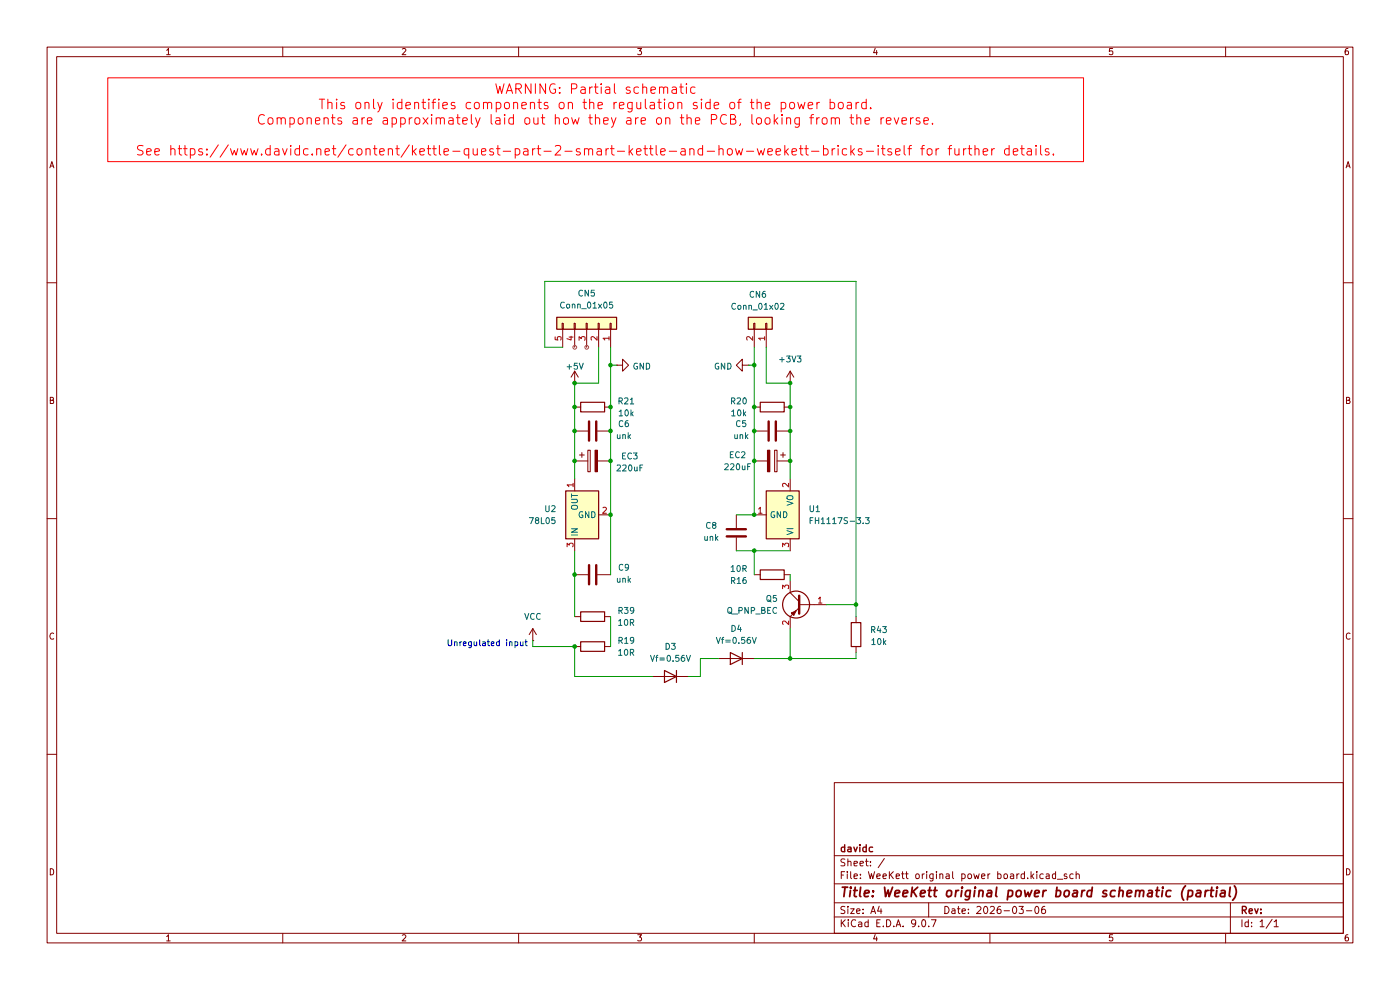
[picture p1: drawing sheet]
(kicad_sch
 (version 20250114)
 (generator "eeschema")
 (generator_version "9.0")
 (paper "A4")
 (title_block
  (title "WeeKett original power board schematic (partial)")
  (date "2026-03-06")
  (company "davidc"))
 (lib_symbols
  (symbol "Connector_Generic:Conn_01x02"
   (pin_names
    (offset 1.016) (hide yes)) (exclude_from_sim no) (in_bom yes) (on_board yes)
   (property "Reference" "J" (at 0 2.54 0) (effects (font (size 1.27 1.27))))
   (property "Value" "Conn_01x02" (at 0 -5.08 0) (effects (font (size 1.27 1.27))))
   (property "Footprint" "" (at 0 0 0) (effects (font (size 1.27 1.27)) (hide yes)))
   (property "Datasheet" "~" (at 0 0 0) (effects (font (size 1.27 1.27)) (hide yes)))
   (property "Description" "Generic connector, single row, 01x02, script generated (kicad-library-utils/schlib/autogen/connector/)" (at 0 0 0) (effects (font (size 1.27 1.27)) (hide yes)))
   (symbol "Conn_01x02_1_1"
    (rectangle (start -1.27 1.27) (end 1.27 -3.81) (stroke (width 0.254) (type default)) (fill (type background)))
    (rectangle (start -1.27 0.127) (end 0 -0.127) (stroke (width 0.1524) (type default)) (fill (type none)))
    (rectangle (start -1.27 -2.413) (end 0 -2.667) (stroke (width 0.1524) (type default)) (fill (type none)))
    (pin passive line (at -5.08 0 0) (length 3.81) (name "Pin_1" (effects (font (size 1.27 1.27)))) (number "1" (effects (font (size 1.27 1.27)))))
    (pin passive line (at -5.08 -2.54 0) (length 3.81) (name "Pin_2" (effects (font (size 1.27 1.27)))) (number "2" (effects (font (size 1.27 1.27))))))
   (embedded_fonts no))
  (symbol "Connector_Generic:Conn_01x05"
   (pin_names
    (offset 1.016) (hide yes)) (exclude_from_sim no) (in_bom yes) (on_board yes)
   (property "Reference" "J" (at 0 7.62 0) (effects (font (size 1.27 1.27))))
   (property "Value" "Conn_01x05" (at 0 -7.62 0) (effects (font (size 1.27 1.27))))
   (property "Footprint" "" (at 0 0 0) (effects (font (size 1.27 1.27)) (hide yes)))
   (property "Datasheet" "~" (at 0 0 0) (effects (font (size 1.27 1.27)) (hide yes)))
   (property "Description" "Generic connector, single row, 01x05, script generated (kicad-library-utils/schlib/autogen/connector/)" (at 0 0 0) (effects (font (size 1.27 1.27)) (hide yes)))
   (symbol "Conn_01x05_1_1"
    (rectangle (start -1.27 6.35) (end 1.27 -6.35) (stroke (width 0.254) (type default)) (fill (type background)))
    (rectangle (start -1.27 5.207) (end 0 4.953) (stroke (width 0.1524) (type default)) (fill (type none)))
    (rectangle (start -1.27 2.667) (end 0 2.413) (stroke (width 0.1524) (type default)) (fill (type none)))
    (rectangle (start -1.27 0.127) (end 0 -0.127) (stroke (width 0.1524) (type default)) (fill (type none)))
    (rectangle (start -1.27 -2.413) (end 0 -2.667) (stroke (width 0.1524) (type default)) (fill (type none)))
    (rectangle (start -1.27 -4.953) (end 0 -5.207) (stroke (width 0.1524) (type default)) (fill (type none)))
    (pin passive line (at -5.08 5.08 0) (length 3.81) (name "Pin_1" (effects (font (size 1.27 1.27)))) (number "1" (effects (font (size 1.27 1.27)))))
    (pin passive line (at -5.08 2.54 0) (length 3.81) (name "Pin_2" (effects (font (size 1.27 1.27)))) (number "2" (effects (font (size 1.27 1.27)))))
    (pin passive line (at -5.08 0 0) (length 3.81) (name "Pin_3" (effects (font (size 1.27 1.27)))) (number "3" (effects (font (size 1.27 1.27)))))
    (pin passive line (at -5.08 -2.54 0) (length 3.81) (name "Pin_4" (effects (font (size 1.27 1.27)))) (number "4" (effects (font (size 1.27 1.27)))))
    (pin passive line (at -5.08 -5.08 0) (length 3.81) (name "Pin_5" (effects (font (size 1.27 1.27)))) (number "5" (effects (font (size 1.27 1.27))))))
   (embedded_fonts no))
  (symbol "Device:C"
   (pin_numbers (hide yes))
   (pin_names
    (offset 0.254)) (exclude_from_sim no) (in_bom yes) (on_board yes)
   (property "Reference" "C" (at 0.635 2.54 0) (effects (font (size 1.27 1.27)) (justify left)))
   (property "Value" "C" (at 0.635 -2.54 0) (effects (font (size 1.27 1.27)) (justify left)))
   (property "Footprint" "" (at 0.9652 -3.81 0) (effects (font (size 1.27 1.27)) (hide yes)))
   (property "Datasheet" "~" (at 0 0 0) (effects (font (size 1.27 1.27)) (hide yes)))
   (property "Description" "Unpolarized capacitor" (at 0 0 0) (effects (font (size 1.27 1.27)) (hide yes)))
   (symbol "C_0_1"
    (polyline (pts (xy -2.032 0.762) (xy 2.032 0.762)) (stroke (width 0.508) (type default)) (fill (type none)))
    (polyline (pts (xy -2.032 -0.762) (xy 2.032 -0.762)) (stroke (width 0.508) (type default)) (fill (type none))))
   (symbol "C_1_1"
    (pin passive line (at 0 3.81 270) (length 2.794) (name "~" (effects (font (size 1.27 1.27)))) (number "1" (effects (font (size 1.27 1.27)))))
    (pin passive line (at 0 -3.81 90) (length 2.794) (name "~" (effects (font (size 1.27 1.27)))) (number "2" (effects (font (size 1.27 1.27))))))
   (embedded_fonts no))
  (symbol "Device:C_Polarized"
   (pin_numbers (hide yes))
   (pin_names
    (offset 0.254)) (exclude_from_sim no) (in_bom yes) (on_board yes)
   (property "Reference" "C" (at 0.635 2.54 0) (effects (font (size 1.27 1.27)) (justify left)))
   (property "Value" "C_Polarized" (at 0.635 -2.54 0) (effects (font (size 1.27 1.27)) (justify left)))
   (property "Footprint" "" (at 0.9652 -3.81 0) (effects (font (size 1.27 1.27)) (hide yes)))
   (property "Datasheet" "~" (at 0 0 0) (effects (font (size 1.27 1.27)) (hide yes)))
   (property "Description" "Polarized capacitor" (at 0 0 0) (effects (font (size 1.27 1.27)) (hide yes)))
   (symbol "C_Polarized_0_1"
    (rectangle (start -2.286 0.508) (end 2.286 1.016) (stroke (width 0) (type default)) (fill (type none)))
    (polyline (pts (xy -1.778 2.286) (xy -0.762 2.286)) (stroke (width 0) (type default)) (fill (type none)))
    (polyline (pts (xy -1.27 2.794) (xy -1.27 1.778)) (stroke (width 0) (type default)) (fill (type none)))
    (rectangle (start 2.286 -0.508) (end -2.286 -1.016) (stroke (width 0) (type default)) (fill (type outline))))
   (symbol "C_Polarized_1_1"
    (pin passive line (at 0 3.81 270) (length 2.794) (name "~" (effects (font (size 1.27 1.27)))) (number "1" (effects (font (size 1.27 1.27)))))
    (pin passive line (at 0 -3.81 90) (length 2.794) (name "~" (effects (font (size 1.27 1.27)))) (number "2" (effects (font (size 1.27 1.27))))))
   (embedded_fonts no))
  (symbol "Device:R"
   (pin_numbers (hide yes))
   (pin_names
    (offset 0)) (exclude_from_sim no) (in_bom yes) (on_board yes)
   (property "Reference" "R" (at 2.032 0 90) (effects (font (size 1.27 1.27))))
   (property "Value" "R" (at 0 0 90) (effects (font (size 1.27 1.27))))
   (property "Footprint" "" (at -1.778 0 90) (effects (font (size 1.27 1.27)) (hide yes)))
   (property "Datasheet" "~" (at 0 0 0) (effects (font (size 1.27 1.27)) (hide yes)))
   (property "Description" "Resistor" (at 0 0 0) (effects (font (size 1.27 1.27)) (hide yes)))
   (symbol "R_0_1"
    (rectangle (start -1.016 -2.54) (end 1.016 2.54) (stroke (width 0.254) (type default)) (fill (type none))))
   (symbol "R_1_1"
    (pin passive line (at 0 3.81 270) (length 1.27) (name "~" (effects (font (size 1.27 1.27)))) (number "1" (effects (font (size 1.27 1.27)))))
    (pin passive line (at 0 -3.81 90) (length 1.27) (name "~" (effects (font (size 1.27 1.27)))) (number "2" (effects (font (size 1.27 1.27))))))
   (embedded_fonts no))
  (symbol "Diode:1N4148"
   (pin_numbers (hide yes))
   (pin_names (hide yes)) (exclude_from_sim no) (in_bom yes) (on_board yes)
   (property "Reference" "D" (at 0 2.54 0) (effects (font (size 1.27 1.27))))
   (property "Value" "1N4148" (at 0 -2.54 0) (effects (font (size 1.27 1.27))))
   (property "Footprint" "Diode_THT:D_DO-35_SOD27_P7.62mm_Horizontal" (at 0 0 0) (effects (font (size 1.27 1.27)) (hide yes)))
   (property "Datasheet" "https://assets.nexperia.com/documents/data-sheet/1N4148_1N4448.pdf" (at 0 0 0) (effects (font (size 1.27 1.27)) (hide yes)))
   (property "Description" "100V 0.15A standard switching diode, DO-35" (at 0 0 0) (effects (font (size 1.27 1.27)) (hide yes)))
   (property "Sim.Device" "D" (at 0 0 0) (effects (font (size 1.27 1.27)) (hide yes)))
   (property "Sim.Pins" "1=K 2=A" (at 0 0 0) (effects (font (size 1.27 1.27)) (hide yes)))
   (symbol "1N4148_0_1"
    (polyline (pts (xy -1.27 1.27) (xy -1.27 -1.27)) (stroke (width 0.254) (type default)) (fill (type none)))
    (polyline (pts (xy 1.27 1.27) (xy 1.27 -1.27) (xy -1.27 0) (xy 1.27 1.27)) (stroke (width 0.254) (type default)) (fill (type none)))
    (polyline (pts (xy 1.27 0) (xy -1.27 0)) (stroke (width 0) (type default)) (fill (type none))))
   (symbol "1N4148_1_1"
    (pin passive line (at -3.81 0 0) (length 2.54) (name "K" (effects (font (size 1.27 1.27)))) (number "1" (effects (font (size 1.27 1.27)))))
    (pin passive line (at 3.81 0 180) (length 2.54) (name "A" (effects (font (size 1.27 1.27)))) (number "2" (effects (font (size 1.27 1.27))))))
   (embedded_fonts no))
  (symbol "Regulator_Linear:L78L05_SOT89"
   (pin_names
    (offset 0.254)) (exclude_from_sim no) (in_bom yes) (on_board yes)
   (property "Reference" "U" (at -3.81 3.175 0) (effects (font (size 1.27 1.27))))
   (property "Value" "L78L05_SOT89" (at -0.635 3.175 0) (effects (font (size 1.27 1.27)) (justify left)))
   (property "Footprint" "Package_TO_SOT_SMD:SOT-89-3" (at 0 5.08 0) (effects (font (size 1.27 1.27)
    (italic yes)) (hide yes)))
   (property "Datasheet" "http://www.st.com/content/ccc/resource/technical/document/datasheet/15/55/e5/aa/23/5b/43/fd/CD00000446.pdf/files/CD00000446.pdf/jcr:content/translations/en.CD00000446.pdf" (at 0 -1.27 0) (effects (font (size 1.27 1.27)) (hide yes)))
   (property "Description" "Positive 100mA 30V Linear Regulator, Fixed Output 5V, SOT-89" (at 0 0 0) (effects (font (size 1.27 1.27)) (hide yes)))
   (symbol "L78L05_SOT89_0_1"
    (rectangle (start -5.08 1.905) (end 5.08 -5.08) (stroke (width 0.254) (type default)) (fill (type background))))
   (symbol "L78L05_SOT89_1_1"
    (pin power_in line (at -7.62 0 0) (length 2.54) (name "IN" (effects (font (size 1.27 1.27)))) (number "3" (effects (font (size 1.27 1.27)))))
    (pin power_in line (at 0 -7.62 90) (length 2.54) (name "GND" (effects (font (size 1.27 1.27)))) (number "2" (effects (font (size 1.27 1.27)))))
    (pin power_out line (at 7.62 0 180) (length 2.54) (name "OUT" (effects (font (size 1.27 1.27)))) (number "1" (effects (font (size 1.27 1.27))))))
   (embedded_fonts no))
  (symbol "Regulator_Linear:NCP1117-3.3_SOT223" (exclude_from_sim no) (in_bom yes) (on_board yes)
   (property "Reference" "U" (at -3.81 3.175 0) (effects (font (size 1.27 1.27))))
   (property "Value" "NCP1117-3.3_SOT223" (at 0 3.175 0) (effects (font (size 1.27 1.27)) (justify left)))
   (property "Footprint" "Package_TO_SOT_SMD:SOT-223-3_TabPin2" (at 0 5.08 0) (effects (font (size 1.27 1.27)) (hide yes)))
   (property "Datasheet" "http://www.onsemi.com/pub_link/Collateral/NCP1117-D.PDF" (at 2.54 -6.35 0) (effects (font (size 1.27 1.27)) (hide yes)))
   (property "Description" "1A Low drop-out regulator, Fixed Output 3.3V, SOT-223" (at 0 0 0) (effects (font (size 1.27 1.27)) (hide yes)))
   (symbol "NCP1117-3.3_SOT223_0_1"
    (rectangle (start -5.08 -5.08) (end 5.08 1.905) (stroke (width 0.254) (type default)) (fill (type background))))
   (symbol "NCP1117-3.3_SOT223_1_1"
    (pin power_in line (at -7.62 0 0) (length 2.54) (name "VI" (effects (font (size 1.27 1.27)))) (number "3" (effects (font (size 1.27 1.27)))))
    (pin power_in line (at 0 -7.62 90) (length 2.54) (name "GND" (effects (font (size 1.27 1.27)))) (number "1" (effects (font (size 1.27 1.27)))))
    (pin power_out line (at 7.62 0 180) (length 2.54) (name "VO" (effects (font (size 1.27 1.27)))) (number "2" (effects (font (size 1.27 1.27))))))
   (embedded_fonts no))
  (symbol "Transistor_BJT:Q_PNP_BEC"
   (pin_names
    (offset 0) (hide yes)) (exclude_from_sim no) (in_bom yes) (on_board yes)
   (property "Reference" "Q" (at 5.08 1.27 0) (effects (font (size 1.27 1.27)) (justify left)))
   (property "Value" "Q_PNP_BEC" (at 5.08 -1.27 0) (effects (font (size 1.27 1.27)) (justify left)))
   (property "Footprint" "" (at 5.08 2.54 0) (effects (font (size 1.27 1.27)) (hide yes)))
   (property "Datasheet" "~" (at 0 0 0) (effects (font (size 1.27 1.27)) (hide yes)))
   (property "Description" "PNP transistor, base/emitter/collector" (at 0 0 0) (effects (font (size 1.27 1.27)) (hide yes)))
   (property "Sim.Device" "PNP" (at 0 0 0) (effects (font (size 1.27 1.27)) (hide yes)))
   (property "Sim.Pins" "1=B 2=E 3=C" (at 0 0 0) (effects (font (size 1.27 1.27)) (hide yes)))
   (symbol "Q_PNP_BEC_0_1"
    (polyline (pts (xy -2.54 0) (xy 0.635 0)) (stroke (width 0) (type default)) (fill (type none)))
    (polyline (pts (xy 0.635 1.905) (xy 0.635 -1.905)) (stroke (width 0.508) (type default)) (fill (type none)))
    (polyline (pts (xy 0.635 0.635) (xy 2.54 2.54)) (stroke (width 0) (type default)) (fill (type none)))
    (polyline (pts (xy 0.635 -0.635) (xy 2.54 -2.54)) (stroke (width 0) (type default)) (fill (type none)))
    (circle (center 1.27 0) (radius 2.8194) (stroke (width 0.254) (type default)) (fill (type none)))
    (polyline (pts (xy 2.286 -1.778) (xy 1.778 -2.286) (xy 1.27 -1.27) (xy 2.286 -1.778)) (stroke (width 0) (type default)) (fill (type outline))))
   (symbol "Q_PNP_BEC_1_1"
    (pin input line (at -5.08 0 0) (length 2.54) (name "B" (effects (font (size 1.27 1.27)))) (number "1" (effects (font (size 1.27 1.27)))))
    (pin passive line (at 2.54 5.08 270) (length 2.54) (name "C" (effects (font (size 1.27 1.27)))) (number "3" (effects (font (size 1.27 1.27)))))
    (pin passive line (at 2.54 -5.08 90) (length 2.54) (name "E" (effects (font (size 1.27 1.27)))) (number "2" (effects (font (size 1.27 1.27))))))
   (embedded_fonts no))
  (symbol "power:+3V3"
   (power)
   (pin_numbers (hide yes))
   (pin_names
    (offset 0) (hide yes)) (exclude_from_sim no) (in_bom yes) (on_board yes)
   (property "Reference" "#PWR" (at 0 -3.81 0) (effects (font (size 1.27 1.27)) (hide yes)))
   (property "Value" "+3V3" (at 0 3.556 0) (effects (font (size 1.27 1.27))))
   (property "Footprint" "" (at 0 0 0) (effects (font (size 1.27 1.27)) (hide yes)))
   (property "Datasheet" "" (at 0 0 0) (effects (font (size 1.27 1.27)) (hide yes)))
   (property "Description" "Power symbol creates a global label with name \"+3V3\"" (at 0 0 0) (effects (font (size 1.27 1.27)) (hide yes)))
   (symbol "+3V3_0_1"
    (polyline (pts (xy -0.762 1.27) (xy 0 2.54)) (stroke (width 0) (type default)) (fill (type none)))
    (polyline (pts (xy 0 2.54) (xy 0.762 1.27)) (stroke (width 0) (type default)) (fill (type none)))
    (polyline (pts (xy 0 0) (xy 0 2.54)) (stroke (width 0) (type default)) (fill (type none))))
   (symbol "+3V3_1_1"
    (pin power_in line (at 0 0 90) (length 0) (name "~" (effects (font (size 1.27 1.27)))) (number "1" (effects (font (size 1.27 1.27))))))
   (embedded_fonts no))
  (symbol "power:+5V"
   (power)
   (pin_numbers (hide yes))
   (pin_names
    (offset 0) (hide yes)) (exclude_from_sim no) (in_bom yes) (on_board yes)
   (property "Reference" "#PWR" (at 0 -3.81 0) (effects (font (size 1.27 1.27)) (hide yes)))
   (property "Value" "+5V" (at 0 3.556 0) (effects (font (size 1.27 1.27))))
   (property "Footprint" "" (at 0 0 0) (effects (font (size 1.27 1.27)) (hide yes)))
   (property "Datasheet" "" (at 0 0 0) (effects (font (size 1.27 1.27)) (hide yes)))
   (property "Description" "Power symbol creates a global label with name \"+5V\"" (at 0 0 0) (effects (font (size 1.27 1.27)) (hide yes)))
   (symbol "+5V_0_1"
    (polyline (pts (xy -0.762 1.27) (xy 0 2.54)) (stroke (width 0) (type default)) (fill (type none)))
    (polyline (pts (xy 0 2.54) (xy 0.762 1.27)) (stroke (width 0) (type default)) (fill (type none)))
    (polyline (pts (xy 0 0) (xy 0 2.54)) (stroke (width 0) (type default)) (fill (type none))))
   (symbol "+5V_1_1"
    (pin power_in line (at 0 0 90) (length 0) (name "~" (effects (font (size 1.27 1.27)))) (number "1" (effects (font (size 1.27 1.27))))))
   (embedded_fonts no))
  (symbol "power:GND"
   (power)
   (pin_numbers (hide yes))
   (pin_names
    (offset 0) (hide yes)) (exclude_from_sim no) (in_bom yes) (on_board yes)
   (property "Reference" "#PWR" (at 0 -6.35 0) (effects (font (size 1.27 1.27)) (hide yes)))
   (property "Value" "GND" (at 0 -3.81 0) (effects (font (size 1.27 1.27))))
   (property "Footprint" "" (at 0 0 0) (effects (font (size 1.27 1.27)) (hide yes)))
   (property "Datasheet" "" (at 0 0 0) (effects (font (size 1.27 1.27)) (hide yes)))
   (property "Description" "Power symbol creates a global label with name \"GND\" , ground" (at 0 0 0) (effects (font (size 1.27 1.27)) (hide yes)))
   (symbol "GND_0_1"
    (polyline (pts (xy 0 0) (xy 0 -1.27) (xy 1.27 -1.27) (xy 0 -2.54) (xy -1.27 -1.27) (xy 0 -1.27)) (stroke (width 0) (type default)) (fill (type none))))
   (symbol "GND_1_1"
    (pin power_in line (at 0 0 270) (length 0) (name "~" (effects (font (size 1.27 1.27)))) (number "1" (effects (font (size 1.27 1.27))))))
   (embedded_fonts no))
  (symbol "power:VCC"
   (power)
   (pin_numbers (hide yes))
   (pin_names
    (offset 0) (hide yes)) (exclude_from_sim no) (in_bom yes) (on_board yes)
   (property "Reference" "#PWR" (at 0 -3.81 0) (effects (font (size 1.27 1.27)) (hide yes)))
   (property "Value" "VCC" (at 0 3.556 0) (effects (font (size 1.27 1.27))))
   (property "Footprint" "" (at 0 0 0) (effects (font (size 1.27 1.27)) (hide yes)))
   (property "Datasheet" "" (at 0 0 0) (effects (font (size 1.27 1.27)) (hide yes)))
   (property "Description" "Power symbol creates a global label with name \"VCC\"" (at 0 0 0) (effects (font (size 1.27 1.27)) (hide yes)))
   (symbol "VCC_0_1"
    (polyline (pts (xy -0.762 1.27) (xy 0 2.54)) (stroke (width 0) (type default)) (fill (type none)))
    (polyline (pts (xy 0 2.54) (xy 0.762 1.27)) (stroke (width 0) (type default)) (fill (type none)))
    (polyline (pts (xy 0 0) (xy 0 2.54)) (stroke (width 0) (type default)) (fill (type none))))
   (symbol "VCC_1_1"
    (pin power_in line (at 0 0 90) (length 0) (name "~" (effects (font (size 1.27 1.27)))) (number "1" (effects (font (size 1.27 1.27))))))
   (embedded_fonts no)))
 (text "Unregulated input"
  (exclude_from_sim no)
  (at 103.378 136.652 0)
  (effects (font (size 1.27 1.27))))
 (text_box "WARNING: Partial schematic\nThis only identifies components on the regulation side of the power board.\nComponents are approximately laid out how they are on the PCB, looking from the reverse.\n\nSee https://www.davidc.net/content/kettle-quest-part-2-smart-kettle-and-how-weekett-bricks-itself for further details."
  (exclude_from_sim no)
  (at 22.86 16.51 0)
  (size 207.01 17.78)
  (margins 0.9525 0.9525 0.9525 0.9525)
  (stroke (width 0) (type solid) (color 255 0 0 1))
  (fill (type none))
  (effects (font (size 2.032 2.032) (color 255 0 0 1))))
 (junction
  (at 129.54 97.79)
  (diameter 0)
  (color 0 0 0 0))
 (junction
  (at 129.54 86.36)
  (diameter 0)
  (color 0 0 0 0))
 (junction
  (at 121.92 121.92)
  (diameter 0)
  (color 0 0 0 0))
 (junction
  (at 167.64 139.7)
  (diameter 0)
  (color 0 0 0 0))
 (junction
  (at 121.92 137.16)
  (diameter 0)
  (color 0 0 0 0))
 (junction
  (at 129.54 77.47)
  (diameter 0)
  (color 0 0 0 0))
 (junction
  (at 129.54 91.44)
  (diameter 0)
  (color 0 0 0 0))
 (junction
  (at 121.92 91.44)
  (diameter 0)
  (color 0 0 0 0))
 (junction
  (at 167.64 86.36)
  (diameter 0)
  (color 0 0 0 0))
 (junction
  (at 181.61 128.27)
  (diameter 0)
  (color 0 0 0 0))
 (junction
  (at 160.02 109.22)
  (diameter 0)
  (color 0 0 0 0))
 (junction
  (at 160.02 91.44)
  (diameter 0)
  (color 0 0 0 0))
 (junction
  (at 121.92 81.28)
  (diameter 0)
  (color 0 0 0 0))
 (junction
  (at 160.02 97.79)
  (diameter 0)
  (color 0 0 0 0))
 (junction
  (at 129.54 109.22)
  (diameter 0)
  (color 0 0 0 0))
 (junction
  (at 167.64 91.44)
  (diameter 0)
  (color 0 0 0 0))
 (junction
  (at 167.64 81.28)
  (diameter 0)
  (color 0 0 0 0))
 (junction
  (at 160.02 77.47)
  (diameter 0)
  (color 0 0 0 0))
 (junction
  (at 121.92 86.36)
  (diameter 0)
  (color 0 0 0 0))
 (junction
  (at 121.92 97.79)
  (diameter 0)
  (color 0 0 0 0))
 (junction
  (at 160.02 116.84)
  (diameter 0)
  (color 0 0 0 0))
 (junction
  (at 160.02 86.36)
  (diameter 0)
  (color 0 0 0 0))
 (junction
  (at 167.64 97.79)
  (diameter 0)
  (color 0 0 0 0))
 (wire
  (pts (xy 160.02 139.7) (xy 167.64 139.7))
  (stroke (width 0) (type default)))
 (wire
  (pts (xy 121.92 81.28) (xy 127 81.28))
  (stroke (width 0) (type default)))
 (wire
  (pts (xy 127 73.66) (xy 127 81.28))
  (stroke (width 0) (type default)))
 (wire
  (pts (xy 148.59 139.7) (xy 148.59 143.51))
  (stroke (width 0) (type default)))
 (wire
  (pts (xy 167.64 91.44) (xy 167.64 97.79))
  (stroke (width 0) (type default)))
 (wire
  (pts (xy 175.26 128.27) (xy 181.61 128.27))
  (stroke (width 0) (type default)))
 (wire
  (pts (xy 160.02 116.84) (xy 160.02 121.92))
  (stroke (width 0) (type default)))
 (wire
  (pts (xy 167.64 139.7) (xy 181.61 139.7))
  (stroke (width 0) (type default)))
 (wire
  (pts (xy 167.64 133.35) (xy 167.64 139.7))
  (stroke (width 0) (type default)))
 (wire
  (pts (xy 129.54 86.36) (xy 129.54 91.44))
  (stroke (width 0) (type default)))
 (wire
  (pts (xy 121.92 143.51) (xy 138.43 143.51))
  (stroke (width 0) (type default)))
 (wire
  (pts (xy 121.92 86.36) (xy 121.92 81.28))
  (stroke (width 0) (type default)))
 (wire
  (pts (xy 167.64 123.19) (xy 167.64 121.92))
  (stroke (width 0) (type default)))
 (wire
  (pts (xy 121.92 91.44) (xy 121.92 97.79))
  (stroke (width 0) (type default)))
 (wire
  (pts (xy 160.02 73.66) (xy 160.02 77.47))
  (stroke (width 0) (type default)))
 (wire
  (pts (xy 167.64 97.79) (xy 167.64 101.6))
  (stroke (width 0) (type default)))
 (wire
  (pts (xy 160.02 116.84) (xy 167.64 116.84))
  (stroke (width 0) (type default)))
 (wire
  (pts (xy 113.03 137.16) (xy 121.92 137.16))
  (stroke (width 0) (type default)))
 (wire
  (pts (xy 121.92 91.44) (xy 121.92 86.36))
  (stroke (width 0) (type default)))
 (wire
  (pts (xy 121.92 121.92) (xy 121.92 130.81))
  (stroke (width 0) (type default)))
 (wire
  (pts (xy 129.54 77.47) (xy 129.54 86.36))
  (stroke (width 0) (type default)))
 (wire
  (pts (xy 181.61 130.81) (xy 181.61 128.27))
  (stroke (width 0) (type default)))
 (wire
  (pts (xy 167.64 91.44) (xy 167.64 86.36))
  (stroke (width 0) (type default)))
 (wire
  (pts (xy 121.92 137.16) (xy 121.92 143.51))
  (stroke (width 0) (type default)))
 (wire
  (pts (xy 160.02 86.36) (xy 160.02 91.44))
  (stroke (width 0) (type default)))
 (wire
  (pts (xy 162.56 73.66) (xy 162.56 81.28))
  (stroke (width 0) (type default)))
 (wire
  (pts (xy 130.81 77.47) (xy 129.54 77.47))
  (stroke (width 0) (type default)))
 (wire
  (pts (xy 156.21 109.22) (xy 160.02 109.22))
  (stroke (width 0) (type default)))
 (wire
  (pts (xy 181.61 139.7) (xy 181.61 138.43))
  (stroke (width 0) (type default)))
 (wire
  (pts (xy 158.75 77.47) (xy 160.02 77.47))
  (stroke (width 0) (type default)))
 (wire
  (pts (xy 113.03 135.89) (xy 113.03 137.16))
  (stroke (width 0) (type default)))
 (wire
  (pts (xy 129.54 130.81) (xy 129.54 137.16))
  (stroke (width 0) (type default)))
 (wire
  (pts (xy 160.02 97.79) (xy 160.02 109.22))
  (stroke (width 0) (type default)))
 (wire
  (pts (xy 148.59 139.7) (xy 152.4 139.7))
  (stroke (width 0) (type default)))
 (wire
  (pts (xy 121.92 116.84) (xy 121.92 121.92))
  (stroke (width 0) (type default)))
 (wire
  (pts (xy 129.54 109.22) (xy 129.54 121.92))
  (stroke (width 0) (type default)))
 (wire
  (pts (xy 115.57 73.66) (xy 115.57 59.69))
  (stroke (width 0) (type default)))
 (wire
  (pts (xy 156.21 116.84) (xy 160.02 116.84))
  (stroke (width 0) (type default)))
 (wire
  (pts (xy 129.54 97.79) (xy 129.54 109.22))
  (stroke (width 0) (type default)))
 (wire
  (pts (xy 129.54 73.66) (xy 129.54 77.47))
  (stroke (width 0) (type default)))
 (wire
  (pts (xy 167.64 86.36) (xy 167.64 81.28))
  (stroke (width 0) (type default)))
 (wire
  (pts (xy 160.02 91.44) (xy 160.02 97.79))
  (stroke (width 0) (type default)))
 (wire
  (pts (xy 129.54 91.44) (xy 129.54 97.79))
  (stroke (width 0) (type default)))
 (wire
  (pts (xy 167.64 81.28) (xy 162.56 81.28))
  (stroke (width 0) (type default)))
 (wire
  (pts (xy 148.59 143.51) (xy 146.05 143.51))
  (stroke (width 0) (type default)))
 (wire
  (pts (xy 119.38 73.66) (xy 115.57 73.66))
  (stroke (width 0) (type default)))
 (wire
  (pts (xy 181.61 59.69) (xy 181.61 128.27))
  (stroke (width 0) (type default)))
 (wire
  (pts (xy 121.92 97.79) (xy 121.92 101.6))
  (stroke (width 0) (type default)))
 (wire
  (pts (xy 160.02 77.47) (xy 160.02 86.36))
  (stroke (width 0) (type default)))
 (wire
  (pts (xy 115.57 59.69) (xy 181.61 59.69))
  (stroke (width 0) (type default)))
 (symbol
  (lib_id "Device:C")
  (at 125.73 121.92 90)
  (unit 1)
  (exclude_from_sim no)
  (in_bom yes)
  (on_board yes)
  (dnp no)
  (property "Reference" "C9" (at 132.334 120.396 90) (effects (font (size 1.27 1.27))))
  (property "Value" "unk" (at 132.334 122.936 90) (effects (font (size 1.27 1.27))))
  (property "Footprint" "" (at 129.54 120.9548 0) (effects (font (size 1.27 1.27)) (hide yes)))
  (property "Datasheet" "~" (at 125.73 121.92 0) (effects (font (size 1.27 1.27)) (hide yes)))
  (property "Description" "Unpolarized capacitor" (at 125.73 121.92 0) (effects (font (size 1.27 1.27)) (hide yes)))
  (pin "1")
  (pin "2"))
 (symbol
  (lib_id "Transistor_BJT:Q_PNP_BEC")
  (at 170.18 128.27 0)
  (mirror y)
  (unit 1)
  (exclude_from_sim no)
  (in_bom yes)
  (on_board yes)
  (dnp no)
  (property "Reference" "Q5" (at 165.1 126.9999 0) (effects (font (size 1.27 1.27)) (justify left)))
  (property "Value" "Q_PNP_BEC" (at 165.1 129.5399 0) (effects (font (size 1.27 1.27)) (justify left)))
  (property "Footprint" "" (at 165.1 125.73 0) (effects (font (size 1.27 1.27)) (hide yes)))
  (property "Datasheet" "~" (at 170.18 128.27 0) (effects (font (size 1.27 1.27)) (hide yes)))
  (property "Description" "PNP transistor, base/emitter/collector" (at 170.18 128.27 0) (effects (font (size 1.27 1.27)) (hide yes)))
  (property "Sim.Device" "PNP" (at 170.18 128.27 0) (effects (font (size 1.27 1.27)) (hide yes)))
  (property "Sim.Pins" "1=B 2=E 3=C" (at 170.18 128.27 0) (effects (font (size 1.27 1.27)) (hide yes)))
  (pin "3")
  (pin "1")
  (pin "2"))
 (symbol
  (lib_id "power:VCC")
  (at 113.03 135.89 0)
  (unit 1)
  (exclude_from_sim no)
  (in_bom yes)
  (on_board yes)
  (dnp no)
  (fields_autoplaced yes)
  (property "Reference" "#PWR05" (at 113.03 139.7 0) (effects (font (size 1.27 1.27)) (hide yes)))
  (property "Value" "VCC" (at 113.03 130.81 0) (effects (font (size 1.27 1.27))))
  (property "Footprint" "" (at 113.03 135.89 0) (effects (font (size 1.27 1.27)) (hide yes)))
  (property "Datasheet" "" (at 113.03 135.89 0) (effects (font (size 1.27 1.27)) (hide yes)))
  (property "Description" "Power symbol creates a global label with name \"VCC\"" (at 113.03 135.89 0) (effects (font (size 1.27 1.27)) (hide yes)))
  (pin "1"))
 (symbol
  (lib_id "power:+5V")
  (at 121.92 81.28 0)
  (unit 1)
  (exclude_from_sim no)
  (in_bom yes)
  (on_board yes)
  (dnp no)
  (property "Reference" "#PWR02" (at 121.92 85.09 0) (effects (font (size 1.27 1.27)) (hide yes)))
  (property "Value" "+5V" (at 121.92 77.724 0) (effects (font (size 1.27 1.27))))
  (property "Footprint" "" (at 121.92 81.28 0) (effects (font (size 1.27 1.27)) (hide yes)))
  (property "Datasheet" "" (at 121.92 81.28 0) (effects (font (size 1.27 1.27)) (hide yes)))
  (property "Description" "Power symbol creates a global label with name \"+5V\"" (at 121.92 81.28 0) (effects (font (size 1.27 1.27)) (hide yes)))
  (pin "1"))
 (symbol
  (lib_id "Connector_Generic:Conn_01x05")
  (at 124.46 68.58 270)
  (mirror x)
  (unit 1)
  (exclude_from_sim no)
  (in_bom yes)
  (on_board yes)
  (dnp no)
  (property "Reference" "CN5" (at 124.46 62.23 90) (effects (font (size 1.27 1.27))))
  (property "Value" "Conn_01x05" (at 124.46 64.77 90) (effects (font (size 1.27 1.27))))
  (property "Footprint" "" (at 124.46 68.58 0) (effects (font (size 1.27 1.27)) (hide yes)))
  (property "Datasheet" "~" (at 124.46 68.58 0) (effects (font (size 1.27 1.27)) (hide yes)))
  (property "Description" "Generic connector, single row, 01x05, script generated (kicad-library-utils/schlib/autogen/connector/)" (at 124.46 68.58 0) (effects (font (size 1.27 1.27)) (hide yes)))
  (pin "2")
  (pin "1")
  (pin "3")
  (pin "5")
  (pin "4"))
 (symbol
  (lib_id "Device:R")
  (at 163.83 86.36 270)
  (mirror x)
  (unit 1)
  (exclude_from_sim no)
  (in_bom yes)
  (on_board yes)
  (dnp no)
  (property "Reference" "R20" (at 156.718 85.09 90) (effects (font (size 1.27 1.27))))
  (property "Value" "10k" (at 156.718 87.63 90) (effects (font (size 1.27 1.27))))
  (property "Footprint" "" (at 163.83 88.138 90) (effects (font (size 1.27 1.27)) (hide yes)))
  (property "Datasheet" "~" (at 163.83 86.36 0) (effects (font (size 1.27 1.27)) (hide yes)))
  (property "Description" "Resistor" (at 163.83 86.36 0) (effects (font (size 1.27 1.27)) (hide yes)))
  (pin "1")
  (pin "2"))
 (symbol
  (lib_id "Device:C")
  (at 156.21 113.03 0)
  (mirror y)
  (unit 1)
  (exclude_from_sim no)
  (in_bom yes)
  (on_board yes)
  (dnp no)
  (property "Reference" "C8" (at 150.876 111.506 0) (effects (font (size 1.27 1.27))))
  (property "Value" "unk" (at 150.876 114.046 0) (effects (font (size 1.27 1.27))))
  (property "Footprint" "" (at 155.2448 116.84 0) (effects (font (size 1.27 1.27)) (hide yes)))
  (property "Datasheet" "~" (at 156.21 113.03 0) (effects (font (size 1.27 1.27)) (hide yes)))
  (property "Description" "Unpolarized capacitor" (at 156.21 113.03 0) (effects (font (size 1.27 1.27)) (hide yes)))
  (pin "1")
  (pin "2"))
 (symbol
  (lib_id "Device:R")
  (at 163.83 121.92 270)
  (unit 1)
  (exclude_from_sim no)
  (in_bom yes)
  (on_board yes)
  (dnp no)
  (property "Reference" "R16" (at 156.718 123.19 90) (effects (font (size 1.27 1.27))))
  (property "Value" "10R" (at 156.718 120.65 90) (effects (font (size 1.27 1.27))))
  (property "Footprint" "" (at 163.83 120.142 90) (effects (font (size 1.27 1.27)) (hide yes)))
  (property "Datasheet" "~" (at 163.83 121.92 0) (effects (font (size 1.27 1.27)) (hide yes)))
  (property "Description" "Resistor" (at 163.83 121.92 0) (effects (font (size 1.27 1.27)) (hide yes)))
  (pin "1")
  (pin "2"))
 (symbol
  (lib_id "Device:C")
  (at 163.83 91.44 270)
  (mirror x)
  (unit 1)
  (exclude_from_sim no)
  (in_bom yes)
  (on_board yes)
  (dnp no)
  (property "Reference" "C5" (at 157.226 89.916 90) (effects (font (size 1.27 1.27))))
  (property "Value" "unk" (at 157.226 92.456 90) (effects (font (size 1.27 1.27))))
  (property "Footprint" "" (at 160.02 90.4748 0) (effects (font (size 1.27 1.27)) (hide yes)))
  (property "Datasheet" "~" (at 163.83 91.44 0) (effects (font (size 1.27 1.27)) (hide yes)))
  (property "Description" "Unpolarized capacitor" (at 163.83 91.44 0) (effects (font (size 1.27 1.27)) (hide yes)))
  (pin "1")
  (pin "2"))
 (symbol
  (lib_id "Regulator_Linear:NCP1117-3.3_SOT223")
  (at 167.64 109.22 270)
  (mirror x)
  (unit 1)
  (exclude_from_sim no)
  (in_bom yes)
  (on_board yes)
  (dnp no)
  (property "Reference" "U1" (at 171.45 107.9499 90) (effects (font (size 1.27 1.27)) (justify left)))
  (property "Value" "FH1117S-3.3" (at 171.45 110.4899 90) (effects (font (size 1.27 1.27)) (justify left)))
  (property "Footprint" "Package_TO_SOT_SMD:SOT-223-3_TabPin2" (at 172.72 109.22 0) (effects (font (size 1.27 1.27)) (hide yes)))
  (property "Datasheet" "http://www.onsemi.com/pub_link/Collateral/NCP1117-D.PDF" (at 161.29 106.68 0) (effects (font (size 1.27 1.27)) (hide yes)))
  (property "Description" "1A Low drop-out regulator, Fixed Output 3.3V, SOT-223" (at 167.64 109.22 0) (effects (font (size 1.27 1.27)) (hide yes)))
  (pin "1")
  (pin "3")
  (pin "2"))
 (symbol
  (lib_id "Connector_Generic:Conn_01x02")
  (at 162.56 68.58 270)
  (mirror x)
  (unit 1)
  (exclude_from_sim no)
  (in_bom yes)
  (on_board yes)
  (dnp no)
  (property "Reference" "CN6" (at 160.782 62.484 90) (effects (font (size 1.27 1.27))))
  (property "Value" "Conn_01x02" (at 160.782 65.024 90) (effects (font (size 1.27 1.27))))
  (property "Footprint" "" (at 162.56 68.58 0) (effects (font (size 1.27 1.27)) (hide yes)))
  (property "Datasheet" "~" (at 162.56 68.58 0) (effects (font (size 1.27 1.27)) (hide yes)))
  (property "Description" "Generic connector, single row, 01x02, script generated (kicad-library-utils/schlib/autogen/connector/)" (at 162.56 68.58 0) (effects (font (size 1.27 1.27)) (hide yes)))
  (pin "1")
  (pin "2"))
 (symbol
  (lib_id "Device:C")
  (at 125.73 91.44 90)
  (unit 1)
  (exclude_from_sim no)
  (in_bom yes)
  (on_board yes)
  (dnp no)
  (property "Reference" "C6" (at 132.334 89.916 90) (effects (font (size 1.27 1.27))))
  (property "Value" "unk" (at 132.334 92.456 90) (effects (font (size 1.27 1.27))))
  (property "Footprint" "" (at 129.54 90.4748 0) (effects (font (size 1.27 1.27)) (hide yes)))
  (property "Datasheet" "~" (at 125.73 91.44 0) (effects (font (size 1.27 1.27)) (hide yes)))
  (property "Description" "Unpolarized capacitor" (at 125.73 91.44 0) (effects (font (size 1.27 1.27)) (hide yes)))
  (pin "1")
  (pin "2"))
 (symbol
  (lib_id "power:+3V3")
  (at 167.64 81.28 0)
  (unit 1)
  (exclude_from_sim no)
  (in_bom yes)
  (on_board yes)
  (dnp no)
  (fields_autoplaced yes)
  (property "Reference" "#PWR03" (at 167.64 85.09 0) (effects (font (size 1.27 1.27)) (hide yes)))
  (property "Value" "+3V3" (at 167.64 76.2 0) (effects (font (size 1.27 1.27))))
  (property "Footprint" "" (at 167.64 81.28 0) (effects (font (size 1.27 1.27)) (hide yes)))
  (property "Datasheet" "" (at 167.64 81.28 0) (effects (font (size 1.27 1.27)) (hide yes)))
  (property "Description" "Power symbol creates a global label with name \"+3V3\"" (at 167.64 81.28 0) (effects (font (size 1.27 1.27)) (hide yes)))
  (pin "1"))
 (symbol
  (lib_id "power:GND")
  (at 130.81 77.47 90)
  (unit 1)
  (exclude_from_sim no)
  (in_bom yes)
  (on_board yes)
  (dnp no)
  (property "Reference" "#PWR01" (at 137.16 77.47 0) (effects (font (size 1.27 1.27)) (hide yes)))
  (property "Value" "GND" (at 134.112 77.724 90) (effects (font (size 1.27 1.27)) (justify right)))
  (property "Footprint" "" (at 130.81 77.47 0) (effects (font (size 1.27 1.27)) (hide yes)))
  (property "Datasheet" "" (at 130.81 77.47 0) (effects (font (size 1.27 1.27)) (hide yes)))
  (property "Description" "Power symbol creates a global label with name \"GND\" , ground" (at 130.81 77.47 0) (effects (font (size 1.27 1.27)) (hide yes)))
  (pin "1"))
 (symbol
  (lib_id "Device:R")
  (at 125.73 86.36 90)
  (unit 1)
  (exclude_from_sim no)
  (in_bom yes)
  (on_board yes)
  (dnp no)
  (property "Reference" "R21" (at 132.842 85.09 90) (effects (font (size 1.27 1.27))))
  (property "Value" "10k" (at 132.842 87.63 90) (effects (font (size 1.27 1.27))))
  (property "Footprint" "" (at 125.73 88.138 90) (effects (font (size 1.27 1.27)) (hide yes)))
  (property "Datasheet" "~" (at 125.73 86.36 0) (effects (font (size 1.27 1.27)) (hide yes)))
  (property "Description" "Resistor" (at 125.73 86.36 0) (effects (font (size 1.27 1.27)) (hide yes)))
  (pin "1")
  (pin "2"))
 (symbol
  (lib_id "Diode:1N4148")
  (at 142.24 143.51 180)
  (unit 1)
  (exclude_from_sim no)
  (in_bom yes)
  (on_board yes)
  (dnp no)
  (fields_autoplaced yes)
  (property "Reference" "D3" (at 142.24 137.16 0) (effects (font (size 1.27 1.27))))
  (property "Value" "Vf=0.56V" (at 142.24 139.7 0) (effects (font (size 1.27 1.27))))
  (property "Footprint" "Diode_THT:D_DO-35_SOD27_P7.62mm_Horizontal" (at 142.24 143.51 0) (effects (font (size 1.27 1.27)) (hide yes)))
  (property "Datasheet" "https://assets.nexperia.com/documents/data-sheet/1N4148_1N4448.pdf" (at 142.24 143.51 0) (effects (font (size 1.27 1.27)) (hide yes)))
  (property "Description" "100V 0.15A standard switching diode, DO-35" (at 142.24 143.51 0) (effects (font (size 1.27 1.27)) (hide yes)))
  (property "Sim.Device" "D" (at 142.24 143.51 0) (effects (font (size 1.27 1.27)) (hide yes)))
  (property "Sim.Pins" "1=K 2=A" (at 142.24 143.51 0) (effects (font (size 1.27 1.27)) (hide yes)))
  (pin "1")
  (pin "2"))
 (symbol
  (lib_id "Device:R")
  (at 125.73 130.81 90)
  (unit 1)
  (exclude_from_sim no)
  (in_bom yes)
  (on_board yes)
  (dnp no)
  (property "Reference" "R39" (at 132.842 129.54 90) (effects (font (size 1.27 1.27))))
  (property "Value" "10R" (at 132.842 132.08 90) (effects (font (size 1.27 1.27))))
  (property "Footprint" "" (at 125.73 132.588 90) (effects (font (size 1.27 1.27)) (hide yes)))
  (property "Datasheet" "~" (at 125.73 130.81 0) (effects (font (size 1.27 1.27)) (hide yes)))
  (property "Description" "Resistor" (at 125.73 130.81 0) (effects (font (size 1.27 1.27)) (hide yes)))
  (pin "1")
  (pin "2"))
 (symbol
  (lib_id "Device:C_Polarized")
  (at 163.83 97.79 270)
  (unit 1)
  (exclude_from_sim no)
  (in_bom yes)
  (on_board yes)
  (dnp no)
  (property "Reference" "EC2" (at 156.464 96.52 90) (effects (font (size 1.27 1.27))))
  (property "Value" "220uF" (at 156.464 99.06 90) (effects (font (size 1.27 1.27))))
  (property "Footprint" "" (at 160.02 98.7552 0) (effects (font (size 1.27 1.27)) (hide yes)))
  (property "Datasheet" "~" (at 163.83 97.79 0) (effects (font (size 1.27 1.27)) (hide yes)))
  (property "Description" "Polarized capacitor" (at 163.83 97.79 0) (effects (font (size 1.27 1.27)) (hide yes)))
  (pin "2")
  (pin "1"))
 (symbol
  (lib_id "Device:C_Polarized")
  (at 125.73 97.79 90)
  (mirror x)
  (unit 1)
  (exclude_from_sim no)
  (in_bom yes)
  (on_board yes)
  (dnp no)
  (property "Reference" "EC3" (at 133.604 96.774 90) (effects (font (size 1.27 1.27))))
  (property "Value" "220uF" (at 133.604 99.314 90) (effects (font (size 1.27 1.27))))
  (property "Footprint" "" (at 129.54 98.7552 0) (effects (font (size 1.27 1.27)) (hide yes)))
  (property "Datasheet" "~" (at 125.73 97.79 0) (effects (font (size 1.27 1.27)) (hide yes)))
  (property "Description" "Polarized capacitor" (at 125.73 97.79 0) (effects (font (size 1.27 1.27)) (hide yes)))
  (pin "2")
  (pin "1"))
 (symbol
  (lib_id "Diode:1N4148")
  (at 156.21 139.7 180)
  (unit 1)
  (exclude_from_sim no)
  (in_bom yes)
  (on_board yes)
  (dnp no)
  (fields_autoplaced yes)
  (property "Reference" "D4" (at 156.21 133.35 0) (effects (font (size 1.27 1.27))))
  (property "Value" "Vf=0.56V" (at 156.21 135.89 0) (effects (font (size 1.27 1.27))))
  (property "Footprint" "Diode_THT:D_DO-35_SOD27_P7.62mm_Horizontal" (at 156.21 139.7 0) (effects (font (size 1.27 1.27)) (hide yes)))
  (property "Datasheet" "https://assets.nexperia.com/documents/data-sheet/1N4148_1N4448.pdf" (at 156.21 139.7 0) (effects (font (size 1.27 1.27)) (hide yes)))
  (property "Description" "100V 0.15A standard switching diode, DO-35" (at 156.21 139.7 0) (effects (font (size 1.27 1.27)) (hide yes)))
  (property "Sim.Device" "D" (at 156.21 139.7 0) (effects (font (size 1.27 1.27)) (hide yes)))
  (property "Sim.Pins" "1=K 2=A" (at 156.21 139.7 0) (effects (font (size 1.27 1.27)) (hide yes)))
  (pin "1")
  (pin "2"))
 (symbol
  (lib_id "Device:R")
  (at 125.73 137.16 90)
  (unit 1)
  (exclude_from_sim no)
  (in_bom yes)
  (on_board yes)
  (dnp no)
  (property "Reference" "R19" (at 132.842 135.89 90) (effects (font (size 1.27 1.27))))
  (property "Value" "10R" (at 132.842 138.43 90) (effects (font (size 1.27 1.27))))
  (property "Footprint" "" (at 125.73 138.938 90) (effects (font (size 1.27 1.27)) (hide yes)))
  (property "Datasheet" "~" (at 125.73 137.16 0) (effects (font (size 1.27 1.27)) (hide yes)))
  (property "Description" "Resistor" (at 125.73 137.16 0) (effects (font (size 1.27 1.27)) (hide yes)))
  (pin "1")
  (pin "2"))
 (symbol
  (lib_id "Regulator_Linear:L78L05_SOT89")
  (at 121.92 109.22 90)
  (unit 1)
  (exclude_from_sim no)
  (in_bom yes)
  (on_board yes)
  (dnp no)
  (fields_autoplaced yes)
  (property "Reference" "U2" (at 118.11 107.9499 90) (effects (font (size 1.27 1.27)) (justify left)))
  (property "Value" "78L05" (at 118.11 110.4899 90) (effects (font (size 1.27 1.27)) (justify left)))
  (property "Footprint" "Package_TO_SOT_SMD:SOT-89-3" (at 116.84 109.22 0) (effects (font (size 1.27 1.27)
    (italic yes)) (hide yes)))
  (property "Datasheet" "http://www.st.com/content/ccc/resource/technical/document/datasheet/15/55/e5/aa/23/5b/43/fd/CD00000446.pdf/files/CD00000446.pdf/jcr:content/translations/en.CD00000446.pdf" (at 123.19 109.22 0) (effects (font (size 1.27 1.27)) (hide yes)))
  (property "Description" "Positive 100mA 30V Linear Regulator, Fixed Output 5V, SOT-89" (at 121.92 109.22 0) (effects (font (size 1.27 1.27)) (hide yes)))
  (pin "2")
  (pin "1")
  (pin "3"))
 (symbol
  (lib_id "power:GND")
  (at 158.75 77.47 270)
  (mirror x)
  (unit 1)
  (exclude_from_sim no)
  (in_bom yes)
  (on_board yes)
  (dnp no)
  (property "Reference" "#PWR04" (at 152.4 77.47 0) (effects (font (size 1.27 1.27)) (hide yes)))
  (property "Value" "GND" (at 155.448 77.724 90) (effects (font (size 1.27 1.27)) (justify right)))
  (property "Footprint" "" (at 158.75 77.47 0) (effects (font (size 1.27 1.27)) (hide yes)))
  (property "Datasheet" "" (at 158.75 77.47 0) (effects (font (size 1.27 1.27)) (hide yes)))
  (property "Description" "Power symbol creates a global label with name \"GND\" , ground" (at 158.75 77.47 0) (effects (font (size 1.27 1.27)) (hide yes)))
  (pin "1"))
 (symbol
  (lib_id "Device:R")
  (at 181.61 134.62 180)
  (unit 1)
  (exclude_from_sim no)
  (in_bom yes)
  (on_board yes)
  (dnp no)
  (property "Reference" "R43" (at 186.436 133.604 0) (effects (font (size 1.27 1.27))))
  (property "Value" "10k" (at 186.436 136.144 0) (effects (font (size 1.27 1.27))))
  (property "Footprint" "" (at 183.388 134.62 90) (effects (font (size 1.27 1.27)) (hide yes)))
  (property "Datasheet" "~" (at 181.61 134.62 0) (effects (font (size 1.27 1.27)) (hide yes)))
  (property "Description" "Resistor" (at 181.61 134.62 0) (effects (font (size 1.27 1.27)) (hide yes)))
  (pin "1")
  (pin "2"))
 (sheet_instances
  (path ""
   (page "1")))
 (embedded_fonts no))
